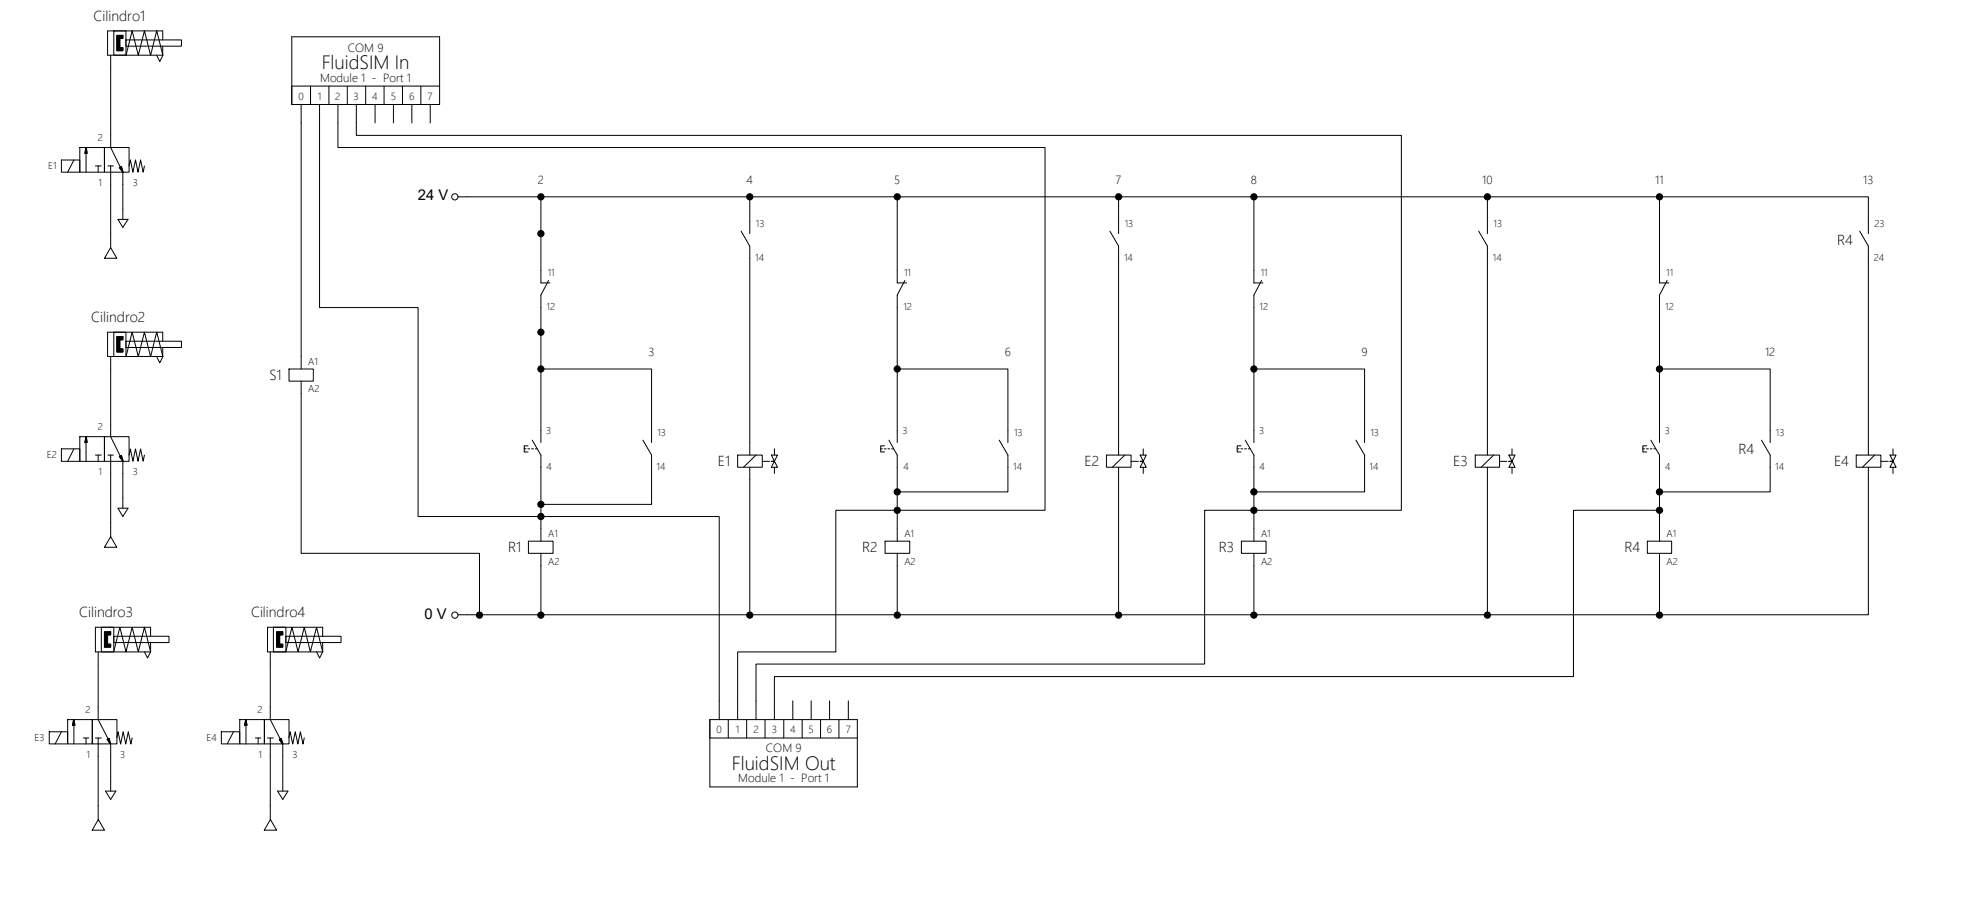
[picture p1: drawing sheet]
<svg xmlns="http://www.w3.org/2000/svg" width="480mm" height="220mm" viewBox="0 0 480 220" stroke-linecap="round" stroke-linejoin="round" font-family="sans-serif">
<g fill="none" stroke="#000" stroke-width=".24">
<path d="M27 13.5v22.5l3 6v11.5M27.8 7.5h2.9v6h-2.9zM28.5 8.6h1.5v.8h-.8v2.2h.8v.8h-1.5zM30.7 9.7h13.6v1.6h-13.6zM30.8 13.5l1.4-6 1.5 6 1.5-6 1.5 6 1.5-6 1.5 6M38.2 13.5l.8 1.5 .7-1.5M39.7 9.7v-2.2h-13.5v6h13.5M39.7 11.3v2.2M71.2 9h36.1v16.5h-36.1zM15 39h4.5v3h-4.5zM18 39l-1.5 3M19.5 36h6v6h-6z"/>
<path d="M21 36l.3 1.4h-.6zM21 36v6M25.5 36h6v6h-6zM71.2 21h36.1M73.5 25.5v64.5M75.8 21v4.5M78 25.5v49.5h24v51h73.5v49.5M80.3 21v4.5M82.5 25.5v10.5h172.5v88.5h-51v34.5h-24v16.5M84.8 21v4.5M87 25.5v7.5h255v91.5h-48v37.5h-109.5v13.5M89.2 21v4.5"/>
<path d="M91.5 25.5v4.5M93.7 21v4.5M96 25.5v4.5M98.2 21v4.5M100.5 25.5v4.5M102.7 21v4.5M105 25.5v4.5M23.3 40.5h1.4M24 40.5v1.5M26.3 40.5h1.4M27 40.5v19.9M28.8 53.5h2.4l-1.2 2z"/>
<path d="M29.1 40.9l.5-.3 .4 1.4zM31.5 40.5l.3-1.5 .6 3 .7-3 .6 3 .6-3 .6 3 .3-1.5M111.8 48h293.2M132 48v21h2.2M180.8 56.4l2.2 3.6v51M183 48v9M218.9 48v21h2.3M270.8 56.4l2.2 3.6v51M273 48v9M306 48v21h2.2M360.8 56.4l2.2 3.6v51M363 48v9"/>
<path d="M405 48h50.9v9M405 48v21h2.2M453.8 56.4l2.1 3.6v51M27 60.4l1.5 2.6h-3zM133.9 68.4l-1.9 3.6v35.9M220.8 68.4l-1.9 3.6v35.9M307.8 68.4l-1.8 3.6v35.9M406.8 68.4l-1.8 3.6v35.9M27 87v19.5l3 6v11.5M27.8 81h2.9v6h-2.9zM28.5 82.1h1.5v.8h-.8v2.2h.8v.8h-1.5zM30.7 83.2h13.6v1.6h-13.6z"/>
<path d="M30.8 87l1.4-6 1.5 6 1.5-6 1.5 6 1.5-6 1.5 6-.7 1.5-.8-1.5M39.7 83.2v-2.2h-13.5v6h13.5v-2.2M70.5 90h6v3h-6zM73.5 93v42h43.5v14.9M132 90h27v17.9M218.9 90h27.1v17.9M306 90h27v17.9M405 90h27v17.9M15 109.5h4.5v3h-4.5zM18 109.5l-1.5 3M19.5 106.5h6v6h-6zM21 106.5l.3 1.4h-.6z"/>
<path d="M21 106.5v6M23.3 111h1.4M24 111v1.5M25.5 106.5h6v6h-6zM26.3 111h1.4M27 111v19.9M29.1 111.4l.5-.3 .4 1.4zM31.5 111l.3-1.5 .6 3 .7-3 .6 3 .6-3 .6 3 .3-1.5M128.9 108.7h-1v1.5h1M129.9 107.4l2.1 3.6v21M156.9 107.4l2.1 3.6v12h-27M180 111h6v3h-6z"/>
<path d="M183 114v35.9M184.5 111l-3.1 3M188.2 111h1.5l-1.5 3h1.5zM189 109.5v1.5M189 114v1.5M215.8 108.7h-.9v1.5h.9M216.9 107.4l2 3.6v21M243.8 107.4l2.2 3.6v9h-27.1M270 111h6v3h-6zM273 114v35.9M274.5 111l-3.1 3M278.2 111h1.5l-1.5 3h1.5z"/>
<path d="M279 109.5v1.5M279 114v1.5M302.8 108.7h-.9v1.5h.9M303.9 107.4l2.1 3.6v21M330.9 107.4l2.1 3.6v9h-27M360 111h5.9v3h-5.9zM363 114v35.9M364.5 111l-3.1 3M368.2 111h1.5l-1.5 3h1.5zM369 109.5v1.5M369 114v1.5M401.8 108.7h-.9v1.5h.9"/>
<path d="M402.8 107.4l2.2 3.6v21M429.9 107.4l2.1 3.6v9h-27M453 111h6v3h-6zM455.9 114v35.9h-50.9M457.5 111l-3 3M461.2 111h1.5l-1.5 3h1.5zM461.9 109.5v1.5M461.9 114v1.5M27 130.9l1.5 2.6h-3zM28.8 124h2.4l-1.2 2zM128.9 132h6.1v3h-6.1zM132 135v14.9"/>
<path d="M216 132h6v3h-6zM218.9 135v14.9M302.9 132h6v3h-6zM306 135v14.9M402 132h5.9v3h-5.9zM405 124.5h-21v40.5h-195v10.5M405 135v14.9M24 159v16.5l3 5.9v11.6M24.7 153h3.1v6h-3.1zM25.5 154.1h1.5v.8h-.8v2.2h.8v.8h-1.5zM27.7 159l1.5-6 1.6 6 1.4-6 1.5 6 1.5-6 1.5 6M27.8 155.2h13.4v1.5h-13.4z"/>
<path d="M35.2 159l.8 1.5 .7-1.5M36.7 155.2v-2.2h-13.4v6h13.4M36.7 156.7v2.3M66 159v16.5l3 5.9v11.6M66.7 153h3.1v6h-3.1zM67.5 154.1h1.5v.8h-.8v2.2h.8v.8h-1.5zM69.7 159l1.5-6 1.5 6 1.5-6 1.5 6 1.5-6 1.5 6M69.8 155.2h13.4v1.5h-13.4zM77.2 159l.8 1.5 .7-1.5M78.7 155.2v-2.2h-13.4v6h13.4M78.7 156.7v2.3M111.8 149.9h5.2"/>
<path d="M117 149.9h288M12 178.5h4.5v2.9h-4.5zM15 178.5l-1.5 2.9M16.5 175.5h6v5.9h-6zM18 175.5l.3 1.4h-.6zM18 175.5v5.9M22.5 175.5h6v5.9h-6zM28.5 180l.3-1.5 .6 3 .7-3 .6 3 .6-3 .6 3 .3-1.5M54 178.5h4.5v2.9h-4.5zM57 178.5l-1.5 2.9M58.5 175.5h6v5.9h-6zM60 175.5l.3 1.4h-.6z"/>
<path d="M60 175.5v5.9M64.5 175.5h6v5.9h-6zM70.5 180l.3-1.5 .6 3 .7-3 .6 3 .6-3 .6 3 .3-1.5M173.2 175.5h36v16.4h-36zM177.7 175.5v4.5M182.2 175.5v4.5M186.7 175.5v4.5M191.3 175.5v4.5M193.5 170.9v4.6M195.7 175.5v4.5M198 170.9v4.6M200.2 175.5v4.5"/>
<path d="M202.4 170.9v4.6M204.7 175.5v4.5M207 170.9v4.6M20.3 180h1.4M21 180v1.4M23.3 180h1.4M24 180v19.9M24 199.9l1.5 2.6h-3zM25.7 193h2.6l-1.3 2zM26.1 180.4l.5-.3 .4 1.4zM62.3 180h1.4M63 180v1.4"/>
<path d="M65.3 180h1.4M66 180v19.9M66 199.9l1.5 2.6h-3zM67.7 193h2.6l-1.3 2zM68.1 180.4l.5-.3 .4 1.4zM173.2 180h36"/>
<circle cx="111" cy="48" r=".76"/>
<circle cx="111" cy="150" r=".76"/>
</g>
<g fill="#000" stroke="#000" stroke-width=".24">
<path d="M28.5 8.6h1.5v.8h-.8v2.2h.8v.8h-1.5z" fill-rule="evenodd"/>
<path d="M20.9 36h.2l.2 1.4h-.6z" fill-rule="evenodd"/>
<path d="M29.1 40.9l.5-.3 .5 1.4z" fill-rule="evenodd"/>
<path d="M28.5 82.1h1.5v.8h-.8v2.2h.8v.8h-1.5z" fill-rule="evenodd"/>
<path d="M20.9 106.5h.2l.2 1.4h-.6z" fill-rule="evenodd"/>
<path d="M29.1 111.3l.5-.2 .4 1.4z" fill-rule="evenodd"/>
<path d="M25.5 154.1h1.5v.8h-.8v2.2h.8v.7h-1.5z" fill-rule="evenodd"/>
<path d="M67.5 154.1h1.5v.8h-.8v2.2h.8v.7h-1.5z" fill-rule="evenodd"/>
<path d="M17.9 175.5l.4 1.4h-.6z" fill-rule="evenodd"/>
<path d="M59.9 175.5l.4 1.4h-.6z" fill-rule="evenodd"/>
<path d="M26.2 180.3l.4-.2 .3 1.4z" fill-rule="evenodd"/>
<path d="M68.2 180.3l.4-.2 .5 1.3-.2 .1z" fill-rule="evenodd"/>
</g>
<path d="M186 112.5h3M188.2 112.5h.8M276 112.5h3M278.2 112.5h.8M365.9 112.5h3.1M368.2 112.5h.8M459 112.5h2.9M461.2 112.5h.7" fill="none" stroke="#000" stroke-width=".24" stroke-dasharray="1.8 .4"/>
<path d="M127.9 109.5h3.2M214.9 109.5h3.2M301.9 109.5h3.2M400.9 109.5h3.2" fill="none" stroke="#000" stroke-width=".24" stroke-dasharray=".4 .4"/>
<g fill="#000" stroke="#000" stroke-width=".24">
<circle cx="132" cy="57" r=".76"/>
<circle cx="132" cy="48" r=".76"/>
<circle cx="183" cy="48" r=".76"/>
<circle cx="218.9" cy="48" r=".76"/>
<circle cx="273" cy="48" r=".76"/>
<circle cx="306" cy="48" r=".76"/>
<circle cx="363" cy="48" r=".76"/>
<circle cx="405" cy="48" r=".76"/>
<circle cx="132" cy="90" r=".76"/>
<circle cx="132" cy="81" r=".76"/>
<circle cx="218.9" cy="90" r=".76"/>
<circle cx="306" cy="90" r=".76"/>
<circle cx="405" cy="90" r=".76"/>
<circle cx="218.9" cy="120" r=".76"/>
<circle cx="306" cy="120" r=".76"/>
<circle cx="405" cy="120" r=".76"/>
<circle cx="132" cy="123" r=".76"/>
<circle cx="132" cy="126" r=".76"/>
<circle cx="218.9" cy="124.5" r=".76"/>
<circle cx="306" cy="124.5" r=".76"/>
<circle cx="405" cy="124.5" r=".76"/>
<circle cx="117" cy="150" r=".76"/>
<circle cx="132" cy="150" r=".76"/>
<circle cx="183" cy="150" r=".76"/>
<circle cx="218.9" cy="150" r=".76"/>
<circle cx="273" cy="150" r=".76"/>
<circle cx="306" cy="150" r=".76"/>
<circle cx="363" cy="150" r=".76"/>
<circle cx="405" cy="150" r=".76"/>
</g>
<g font-size="4.7">
<text x="78.5" y="16.8">FluidSIM In</text>
<text x="178.6" y="187.8">FluidSIM Out</text>
</g>
<g font-size="3.6">
<text x="102" y="48.9">24 V</text>
<text x="103.6" y="150.9">0 V</text>
</g>
<g font-size="3.5">
<text x="22.8" y="5">Cilindro1</text>
<text x="448.3" y="59.7">R4</text>
<text x="22.3" y="78.5">Cilindro2</text>
<text x="65.7" y="92.7">S1</text>
<text x="175.2" y="113.7">E1</text>
<text x="264.6" y="113.7">E2</text>
<text x="354.6" y="113.7">E3</text>
<text x="424.2" y="110.7">R4</text>
<text x="447.5" y="113.7">E4</text>
<text x="124" y="134.7">R1</text>
<text x="210.4" y="134.7">R2</text>
<text x="297.5" y="134.7">R3</text>
<text x="396.4" y="134.7">R4</text>
<text x="19.3" y="150.5">Cilindro3</text>
<text x="61.3" y="150.5">Cilindro4</text>
</g>
<g font-size="2.9">
<text x="84.9" y="12.7">COM 9</text>
<text x="78.1" y="19.9">Module 1 - Port 1</text>
<text x="131.3" y="44.8">2</text>
<text x="182.2" y="44.8">4</text>
<text x="218.2" y="44.8">5</text>
<text x="272.2" y="44.8">7</text>
<text x="305.2" y="44.8">8</text>
<text x="361.7" y="44.8">10</text>
<text x="403.9" y="44.8">11</text>
<text x="454.7" y="44.8">13</text>
<text x="158.3" y="86.8">3</text>
<text x="245.2" y="86.8">6</text>
<text x="332.2" y="86.8">9</text>
<text x="430.7" y="86.8">12</text>
<text x="186.9" y="183.4">COM 9</text>
<text x="180.1" y="190.7">Module 1 - Port 1</text>
</g>
<g font-size="2.5">
<text x="72.8" y="24.4">0</text>
<text x="77.5" y="24.4">1</text>
<text x="81.8" y="24.4">2</text>
<text x="86.3" y="24.4">3</text>
<text x="90.9" y="24.4">4</text>
<text x="95.4" y="24.4">5</text>
<text x="99.8" y="24.4">6</text>
<text x="104.4" y="24.4">7</text>
<text x="174.9" y="178.7">0</text>
<text x="179.6" y="178.7">1</text>
<text x="183.8" y="178.7">2</text>
<text x="188.3" y="178.7">3</text>
<text x="192.8" y="178.7">4</text>
<text x="197.3" y="178.7">5</text>
<text x="201.8" y="178.7">6</text>
<text x="206.4" y="178.7">7</text>
</g>
<g font-size="2.4">
<text x="23.8" y="34.3">2</text>
<text x="11.8" y="41.3">E1</text>
<text x="24" y="45.4">1</text>
<text x="32.4" y="45.4">3</text>
<text x="184.5" y="55.3">13</text>
<text x="274.5" y="55.3">13</text>
<text x="364.5" y="55.3">13</text>
<text x="457.4" y="55.3">23</text>
<text x="184.3" y="63.6">14</text>
<text x="274.3" y="63.6">14</text>
<text x="364.3" y="63.6">14</text>
<text x="457.3" y="63.6">24</text>
<text x="133.7" y="67.4">11</text>
<text x="220.6" y="67.4">11</text>
<text x="307.6" y="67.4">11</text>
<text x="406.6" y="67.4">11</text>
<text x="133.4" y="75.5">12</text>
<text x="220.4" y="75.5">12</text>
<text x="307.4" y="75.5">12</text>
<text x="406.4" y="75.5">12</text>
<text x="75.2" y="89">A1</text>
<text x="75.2" y="95.7">A2</text>
<text x="23.8" y="104.8">2</text>
<text x="133.3" y="105.8">3</text>
<text x="160.4" y="106.2">13</text>
<text x="220.3" y="105.8">3</text>
<text x="247.4" y="106.2">13</text>
<text x="307.3" y="105.8">3</text>
<text x="334.4" y="106.2">13</text>
<text x="406.3" y="105.8">3</text>
<text x="433.4" y="106.2">13</text>
<text x="11.4" y="111.8">E2</text>
<text x="24" y="115.8">1</text>
<text x="32.4" y="115.8">3</text>
<text x="133.4" y="114.7">4</text>
<text x="160.2" y="114.7">14</text>
<text x="220.4" y="114.7">4</text>
<text x="247.3" y="114.7">14</text>
<text x="307.4" y="114.7">4</text>
<text x="334.2" y="114.7">14</text>
<text x="406.4" y="114.7">4</text>
<text x="433.2" y="114.7">14</text>
<text x="133.7" y="131">A1</text>
<text x="220.7" y="131">A1</text>
<text x="307.7" y="131">A1</text>
<text x="406.7" y="131">A1</text>
<text x="133.7" y="137.7">A2</text>
<text x="220.7" y="137.7">A2</text>
<text x="307.7" y="137.7">A2</text>
<text x="406.7" y="137.7">A2</text>
<text x="20.9" y="173.8">2</text>
<text x="62.9" y="173.8">2</text>
<text x="8.4" y="180.8">E3</text>
<text x="21.1" y="184.8">1</text>
<text x="29.3" y="184.8">3</text>
<text x="50.4" y="180.8">E4</text>
<text x="63.1" y="184.8">1</text>
<text x="71.3" y="184.8">3</text>
</g>
</svg>
